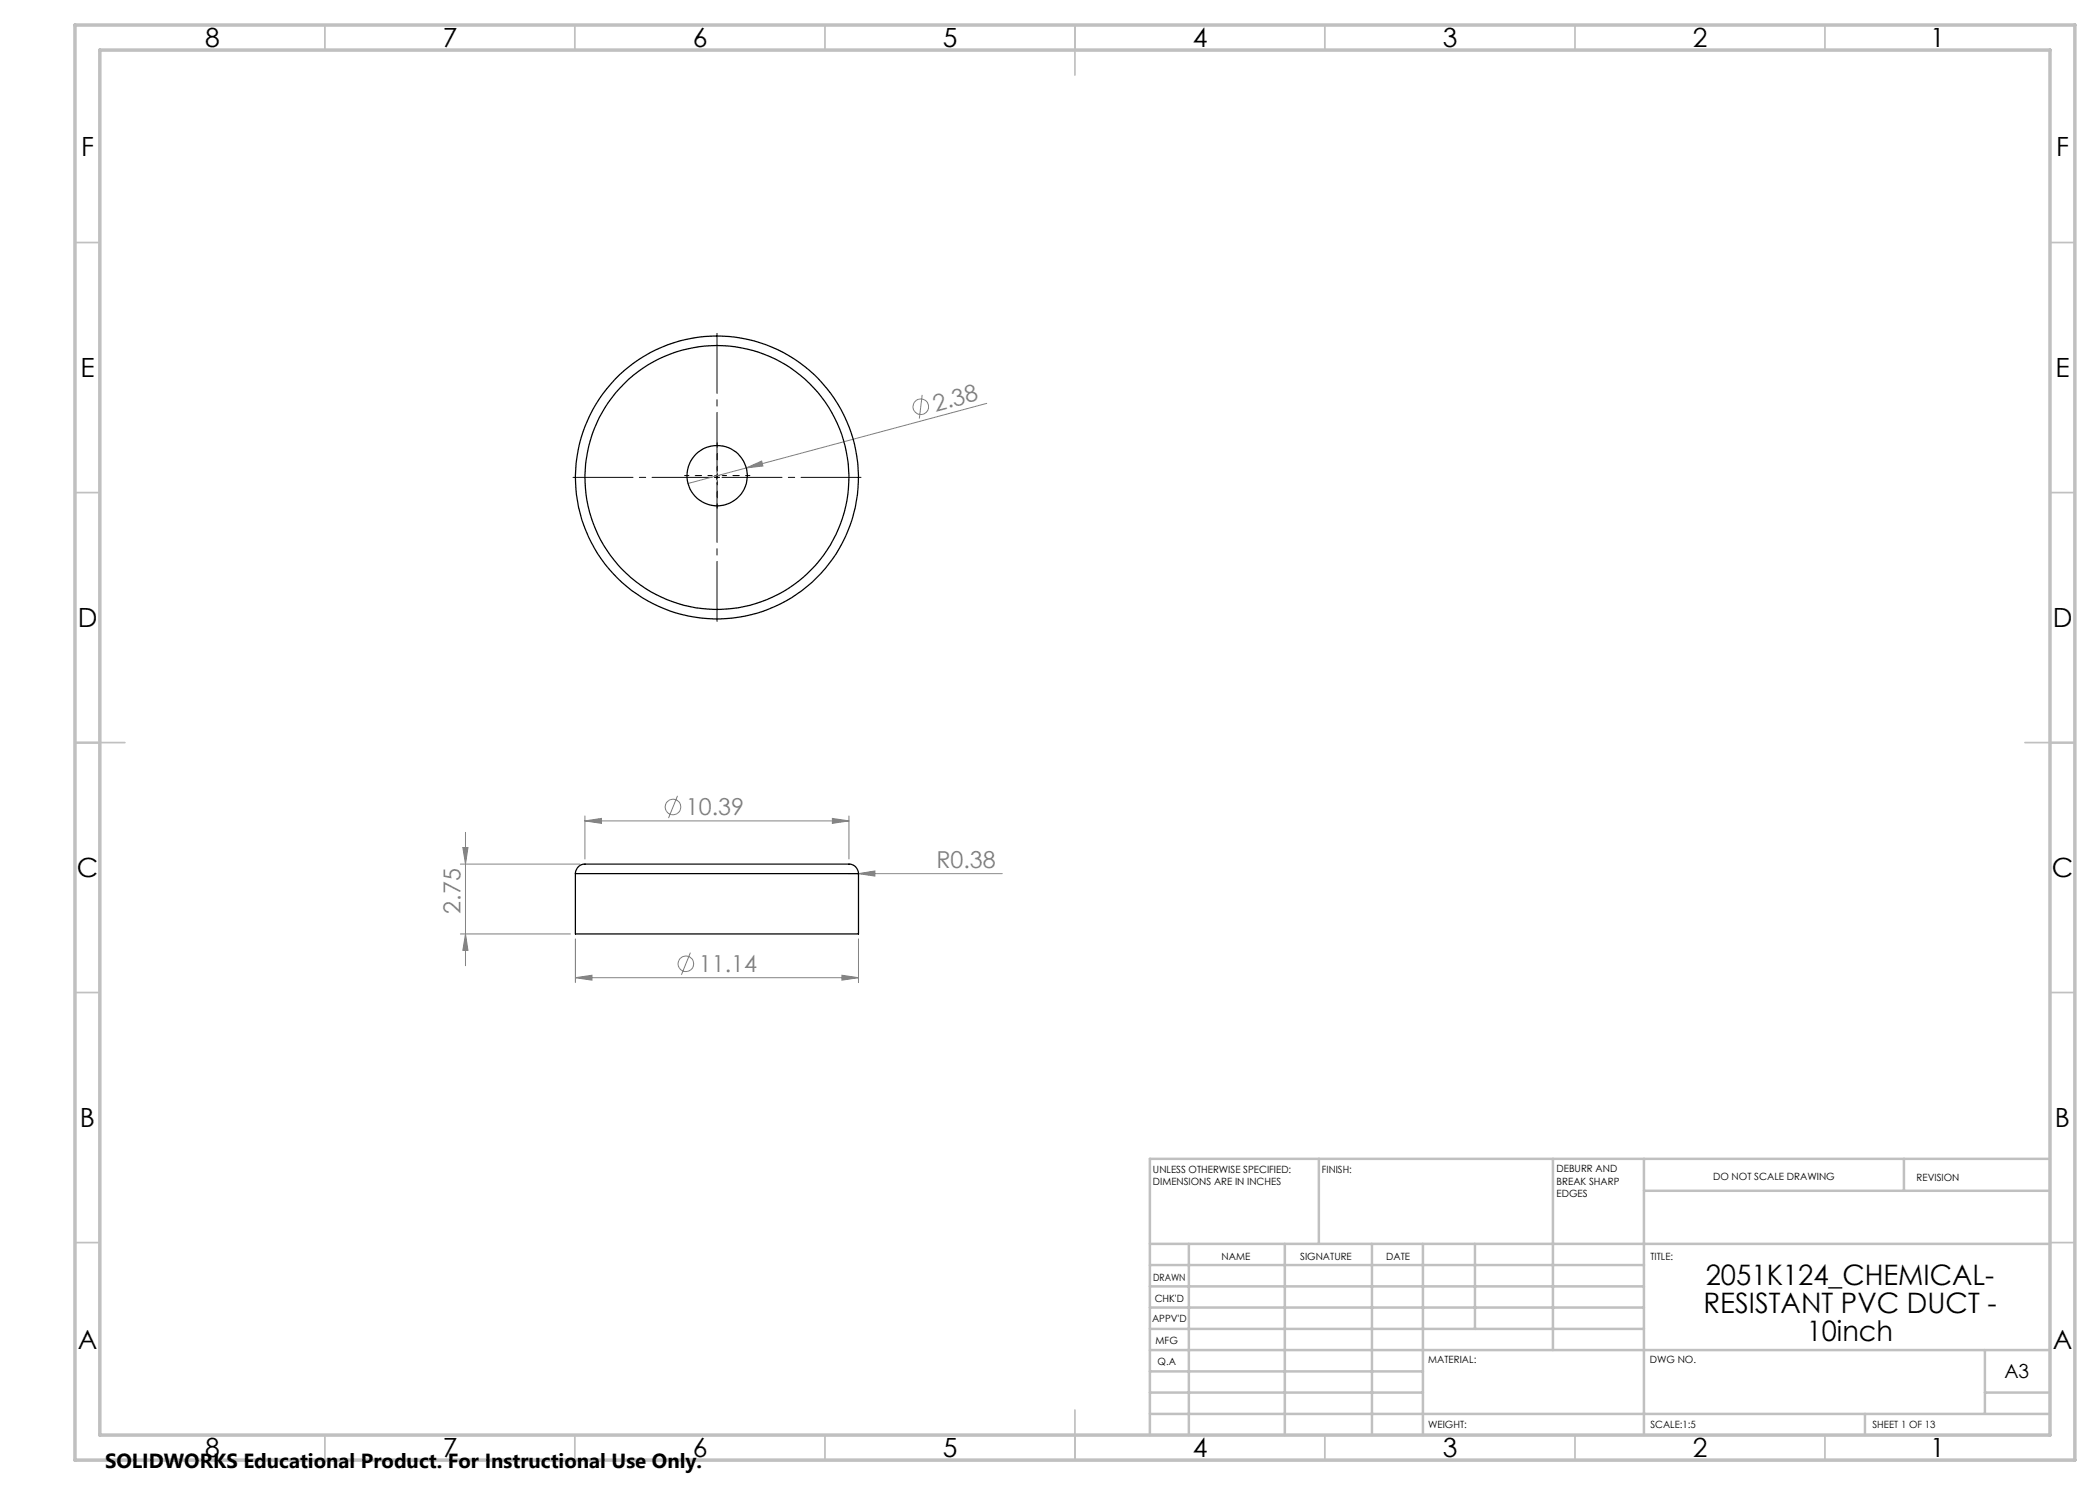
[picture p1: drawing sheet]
<svg xmlns="http://www.w3.org/2000/svg" width="420mm" height="297mm" viewBox="0 0 420 297" stroke-linecap="round" stroke-linejoin="round" font-family="sans-serif">
<g fill="none" stroke="#808080" stroke-width=".2">
<path d="M184.4 79l-.5 4.7M149.3 93.6l3-1.4 .3 1zM197.3 80.7l-59.7 16M135.5 159.2l-1.8 4.4M92.1 172.8h23.9M92.6 169.5h1l-.5 3.3zM93.1 166.5v26.6M117 164.2l3.3-.5v1zM117 163.2v8.6M117 164.2h52.8M166.5 163.7l3.3 .5-3.3 .5zM169.8 163.2v8.6"/>
<path d="M169.8 174.7h30.6M171.7 174.7l3.3-.5v1zM92.1 186.8h22M93.1 186.8l.5 3.3h-1zM115.1 195.5l3.3-.5v1zM115.1 187.8v8.7M115.1 195.5h56.6M138.1 190.5l-1.8 4.5M168.4 195l3.3 .5-3.3 .5zM171.7 187.8v8.7"/>
<circle cx="184.2" cy="81.4" r="1.56"/>
<circle cx="134.6" cy="161.4" r="1.56"/>
<circle cx="137.2" cy="192.8" r="1.56"/>
</g>
<path d="M142.4 95.5h-27.8M143.4 94.5v-27.8M143.4 96.5v27.8M144.4 95.5h27.8" fill="none" stroke="#000" stroke-width=".2" stroke-dasharray="15.2 1.3 1.3 1.3" stroke-dashoffset="3.2"/>
<path d="M142.4 95.1h-5.5M143.4 94.1v-5.5M143.4 96.1v5.5M144.4 95.1h5.6" fill="none" stroke="#000" stroke-width=".2" stroke-dasharray="15.2 1.3 1.3 1.3" stroke-dashoffset="14.4"/>
<path d="M142.9 95.5h1M142.9 95.1h1M143.4 95v1M143.4 94.6v1" fill="none" stroke="#000" stroke-width=".2"/>
<g fill="none" stroke="#c0c0c0" stroke-width=".35">
<path d="M65 5v5M115 5v5M165 5v5M215 5v10M265 5v5M315 5v5M365 5v5M15 48.5h5M410 48.5h5M15 98.5h5M410 98.5h5M15 148.5h10"/>
<path d="M405 148.5h10M15 198.5h5M410 198.5h5M15 248.5h5M410 248.5h5M65 287v5M115 287v5M165 287v5M215 282v10M265 287v5M315 287v5M365 287v5"/>
</g>
<g fill="none" stroke="#c0c0c0" stroke-width=".5">
<path d="M263.8 231.8v17M310.6 231.8v38.2M328.8 231.8v55.2M328.8 238.2h81.2M380.8 231.8v6.4M410 231.8h-180v55.2M230 248.8h180M230 257.3h98.8M230 253h98.8M237.8 248.8v38.2M257 248.8v38.2M274.4 248.8v38.2"/>
<path d="M284.6 248.8v38.2M295 248.8v17M230 265.8h98.8M230 261.5h98.8M230 278.5h54.6M230 274.3h54.6M230 270h180M397 278.5h13M397 270v12.8M230 282.8h180M373 282.8v4.2"/>
</g>
<path d="M15 5h400v287h-400zM20 10h390v277h-390z" fill="none" stroke="#c0c0c0" stroke-width=".7"/>
<g fill="#808080">
<path d="M149.3 93.6l3-1.4 .3 1z"/>
<path d="M171.7 174.7l3.3-.5v1z"/>
<path d="M168.4 195l3.3 .5-3.3 .5zM115.1 195.5l3.3-.5v1z"/>
<path d="M117 164.2l3.3-.5v1zM166.5 163.7l3.3 .5-3.3 .5z"/>
<path d="M93.1 186.8l.5 3.3h-1zM92.6 169.5h1l-.5 3.3z"/>
</g>
<g fill="none" stroke="#000" stroke-width=".25">
<path d="M115.1 174.7a2.19 2.19 0 0 1 2.8-1.9h51.7a1.91 1.91 0 0 1 2.1 1.9M115.1 174.7v12.1h56.6v-12.1M115.1 174.7h56.6"/>
<circle cx="143.4" cy="95.5" r="26.4"/>
<circle cx="143.4" cy="95.5" r="28.3"/>
<circle cx="143.4" cy="95.1" r="6"/>
</g>
<g font-size="5.6">
<text x="341.2" y="256.9">2051K124_CHEMICAL-</text>
<text x="340.7" y="262.6">RESISTANT PVC DUCT -</text>
<text x="361.4" y="268.2">10inch</text>
</g>
<g font-size="5.3">
<text x="41" y="9.5">8</text>
<text x="88.5" y="9.5">7</text>
<text x="138.5" y="9.5">6</text>
<text x="188.5" y="9.5">5</text>
<text x="238.5" y="9.5">4</text>
<text x="288.5" y="9.5">3</text>
<text x="338.5" y="9.5">2</text>
<text x="386" y="9.5">1</text>
<text x="16.2" y="31.3">F</text>
<text x="411.2" y="31.3">F</text>
<text x="16.1" y="75.5">E</text>
<text x="411.1" y="75.5">E</text>
<text x="15.5" y="125.5">D</text>
<text x="410.5" y="125.5">D</text>
<text x="15.4" y="175.5">C</text>
<text x="410.4" y="175.5">C</text>
<text x="16" y="225.5">B</text>
<text x="411" y="225.5">B</text>
<text x="15.5" y="269.8">A</text>
<text x="410.5" y="269.8">A</text>
<text x="41" y="291.5">8</text>
<text x="88.5" y="291.5">7</text>
<text x="138.5" y="291.5">6</text>
<text x="188.5" y="291.5">5</text>
<text x="238.5" y="291.5">4</text>
<text x="288.5" y="291.5">3</text>
<text x="338.5" y="291.5">2</text>
<text x="386" y="291.5">1</text>
</g>
<g font-size="4.7" fill="#808080">
<text x="187.1" y="82.3" transform="rotate(-15 187.1 82.3)">2.38</text>
<text x="137.2" y="163.1">10.39</text>
<text x="187.3" y="173.7">R0.38</text>
<text x="92.1" y="182.7" transform="rotate(-90 92.1 182.7)">2.75</text>
<text x="139.8" y="194.5">11.14</text>
</g>
<text font-size="4.1" x="21" y="293.7">SOLIDWORKS Educational Product. For Instructional Use Only.</text>
<text font-size="3.9" x="400.9" y="275.5">A3</text>
<g font-size="2">
<text x="230.6" y="234.6">UNLESS OTHERWISE SPECIFIED:</text>
<text x="230.6" y="237.1">DIMENSIONS ARE IN INCHES</text>
<text x="264.4" y="234.6">FINISH:</text>
<text x="311.3" y="234.5">DEBURR AND</text>
<text x="311.3" y="237">BREAK SHARP</text>
<text x="311.3" y="239.5">EDGES</text>
<text x="342.6" y="236">DO NOT SCALE DRAWING</text>
<text x="383.3" y="236.2">REVISION</text>
<text x="244.3" y="252">NAME</text>
<text x="260" y="251.9">SIGNATURE</text>
<text x="277.2" y="251.9">DATE</text>
<text x="330.1" y="251.9">TITLE:</text>
<text x="230.6" y="256.1">DRAWN</text>
<text x="230.9" y="260.3">CHK'D</text>
<text x="230.4" y="264.4">APPV'D</text>
<text x="231.1" y="268.8">MFG</text>
<text x="231.5" y="273">Q.A</text>
<text x="285.6" y="272.5">MATERIAL:</text>
<text x="330" y="272.5">DWG NO.</text>
<text x="285.6" y="285.5">WEIGHT:</text>
<text x="330.1" y="285.6">SCALE:1:5</text>
<text x="374.5" y="285.6">SHEET 1 OF 13</text>
</g>
</svg>
